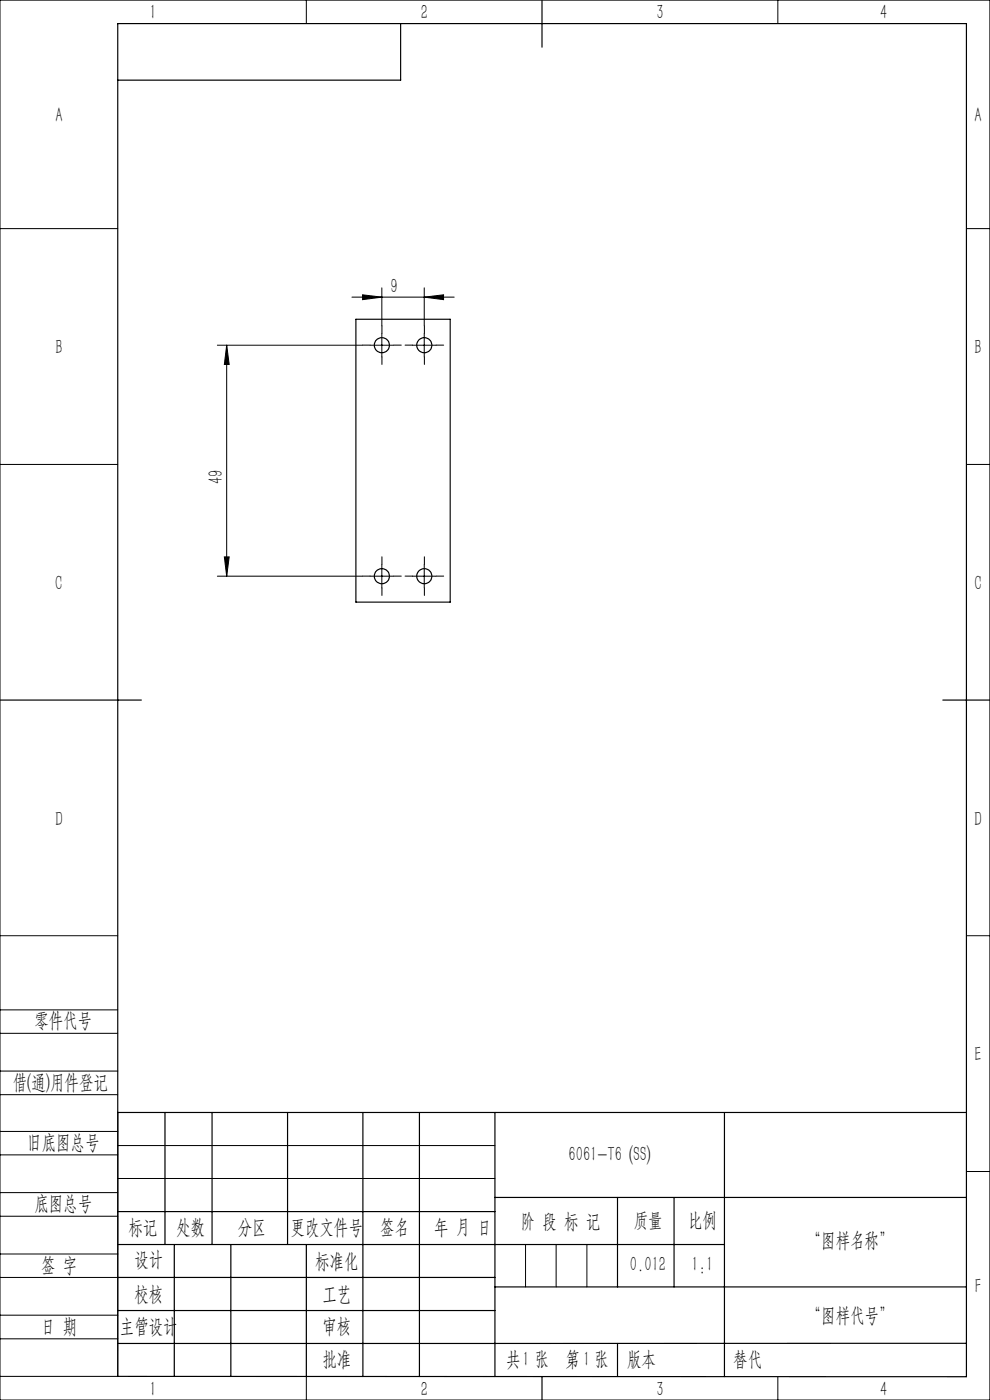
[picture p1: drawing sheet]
<svg xmlns="http://www.w3.org/2000/svg" width="210mm" height="297mm" viewBox="0 0 210 297" stroke-linecap="round" stroke-linejoin="round" font-family="sans-serif">
<g fill="none" stroke="#000" stroke-width=".21">
<path d="M0 0h210v297h-210zM65 0v5M165 0v5M0 48.5h25M205 48.5h5M46.1 73.2h30.8M48.1 73.2l.5 4.1h-1zM48.1 73.2v49M74.6 63h21.7M76.9 62.5l4.1 .5-4.1 .6zM78.5 73.2h5M81 61.1v8"/>
<path d="M81 70.7v5M87.5 73.2h5M90 63l4.1-.5v1.1zM90 61.1v8M90 70.7v5M0 98.5h25M205 98.5h5M47.6 118.1h1l-.5 4.1zM81 119.7v5M90 119.7v5M46.1 122.2h30.8M78.5 122.2h5"/>
<path d="M87.5 122.2h5M0 198.5h25M205 198.5h5M0 214.2h25M0 219.2h25M0 232.2h25M0 227.2h25M25 236v56h-25M0 245h25M0 240h25M0 258h25M0 253h25"/>
<path d="M25 243h80M25 250h80M205 248.5h5M0 271h25M0 266h25M0 279h25M111.5 264v9M118 264v9M124.5 264v9M0 284h25M65 292.1v4.9M153.7 292h.1"/>
<path d="M165 292v5"/>
</g>
<g fill="none" stroke="#000" stroke-width=".21" stroke-dasharray="30.5 1.3 1.3 1.3">
<path d="M78.5 73.2h-1.6M81 70.7v-1.6M81 75.7v1.6M83.5 73.2h1.6M87.5 73.2h-1.6M90 70.7v-1.6M90 75.7v1.6M92.5 73.2h1.6M81 119.7v-1.6M90 119.7v-1.6M78.5 122.2h-1.6M81 124.7v1.6"/>
<path d="M83.5 122.2h1.6M87.5 122.2h-1.6M90 124.7v1.6M92.5 122.2h1.6"/>
</g>
<g fill="none" stroke="#000" stroke-width=".25">
<path d="M85 5v12h-60M115 0v10M75.5 67.7h20v60h-20zM0 148.5h30M200 148.5h10M25 236h180M35 236v28M45 236v28M61 236v28M77 236v56M89 236v56M105 236v56"/>
<path d="M153.7 236v56M25 257h80M105 254h100M131 254v19M143 254v19M25 264h128.7M25 271h80M25 278h80M37 264v28M49 264v28M65 264.1v28M105 273h100"/>
<path d="M25 292l180 .1v-287.1h-180v287M115 292v5M131 285v7M205 285h-180"/>
<circle cx="81" cy="73.2" r="1.61"/>
<circle cx="90" cy="73.2" r="1.6"/>
<circle cx="81" cy="122.2" r="1.6"/>
<circle cx="90" cy="122.2" r="1.6"/>
</g>
<g fill="#000">
<path d="M48.1 73.2l.5 4.1h-1zM47.6 118.1h1l-.5 4.1z"/>
<path d="M76.9 62.5l4.1 .5-4.1 .6zM90 63l4.1-.5v1.1z"/>
</g>
<g font-size="4.4">
<text x="31.7" y="4.1">1</text>
<text x="89.2" y="4.1">2</text>
<text x="139.2" y="4.1">3</text>
<text x="186.7" y="4.1">4</text>
<text x="11.7" y="25.9">A</text>
<text x="206.7" y="25.9">A</text>
<text x="82.9" y="62.2">9</text>
<text x="11.7" y="75.1">B</text>
<text x="206.7" y="75.1">B</text>
<text x="47.2" y="102.7" transform="rotate(-90 47.2 102.7)">49</text>
<text x="11.7" y="125.1">C</text>
<text x="206.7" y="125.1">C</text>
<text x="11.7" y="175.1">D</text>
<text x="206.7" y="175.1">D</text>
<text x="7.3" y="217.9">零件代号</text>
<text x="206.7" y="225.1">E</text>
<text x="2.7" y="231">借(通)用件登记</text>
<text x="5.8" y="243.7">旧底图总号</text>
<text x="120.6" y="246.2">6061-T6 (SS)</text>
<text x="7.3" y="256.8">底图总号</text>
<text x="27.2" y="261.8">标记</text>
<text x="37.3" y="261.8">处数</text>
<text x="50.5" y="261.8">分区</text>
<text x="61.7" y="261.8">更改文件号</text>
<text x="80.6" y="261.8">签名</text>
<text x="92.1" y="261.8">年 月 日</text>
<text x="110.5" y="260.4">阶 段 标 记</text>
<text x="134.4" y="260.4">质量</text>
<text x="145.9" y="260.4">比例</text>
<text x="8.7" y="269.8">签 字</text>
<text x="28.5" y="268.7">设计</text>
<text x="66.9" y="269">标准化</text>
<text x="133.6" y="269.7">0.012</text>
<text x="146.7" y="269.7">1:1</text>
<text x="171.2" y="264.6">“图样名称”</text>
<text x="28.5" y="275.9">校核</text>
<text x="68.4" y="275.9">工艺</text>
<text x="206.8" y="274.4">F</text>
<text x="171.2" y="280.6">“图样代号”</text>
<text x="8.7" y="282.8">日 期</text>
<text x="25.4" y="282.8">主管设计</text>
<text x="68.4" y="282.8">审核</text>
<text x="68.4" y="289.9">批准</text>
<text x="107.3" y="289.9">共 张</text>
<text x="110.8" y="289.9">1</text>
<text x="120" y="289.9">第 张</text>
<text x="123.7" y="289.9">1</text>
<text x="133" y="289.9">版本</text>
<text x="155.5" y="289.9">替代</text>
<text x="31.7" y="296.1">1</text>
<text x="89.2" y="296.1">2</text>
<text x="139.2" y="296.1">3</text>
<text x="186.7" y="296.1">4</text>
</g>
</svg>
